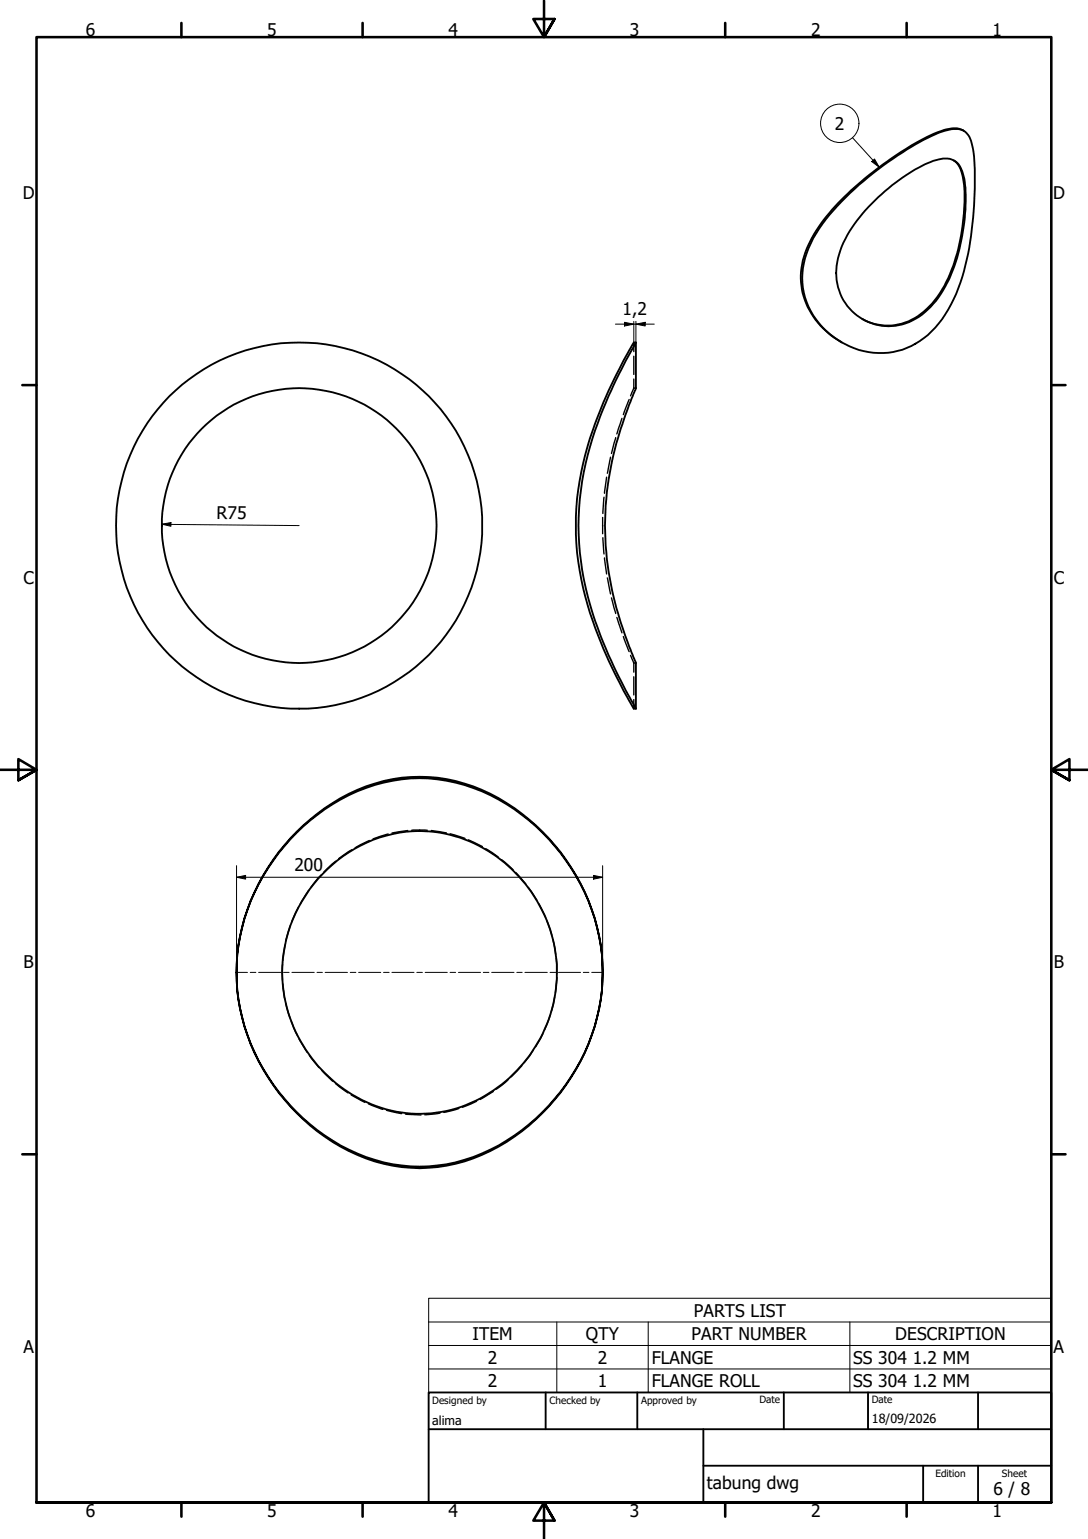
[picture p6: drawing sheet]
<svg xmlns="http://www.w3.org/2000/svg" width="297mm" height="420mm" viewBox="0 0 297 420" stroke-linecap="round" stroke-linejoin="round" font-family="sans-serif">
<!-- layer: Visible (ISO) -->
<g fill="none" stroke="#000" stroke-width=".51">
<path d="M263.1 35.7a6.7 6.7 0 0 0-6.2 .1 74.9 74.9 0 0 0-18.7 11.3 62 62 0 0 0-16.5 17.8 19.8 19.8 0 0 0 5.3 26.8l2.8 1.8M230.9 53.9a92.2 92.2 0 0 1 25.4-17.7 9.7 9.7 0 0 1 6.4-.7 5.4 5.4 0 0 1 2.8 4.5 79.3 79.3 0 0 1 .2 19.4 68.7 68.7 0 0 1-5.4 22.3 24.9 24.9 0 0 1-13.9 13.8 21.6 21.6 0 0 1-27.2-16.9 23 23 0 0 1 4.4-16.2l2.9-3.8zM239.8 53.8a45.8 45.8 0 0 1 15.7-10.1 5.3 5.3 0 0 1 6.1 1 14.8 14.8 0 0 1 2.1 8.4 54.7 54.7 0 0 1-5.6 25.1 19.3 19.3 0 0 1-12.7 10.6 14.5 14.5 0 0 1-16.3-19.4 37.3 37.3 0 0 1 10.7-15.6zM260.3 43.8a6.6 6.6 0 0 1 2.7 5.1 54.1 54.1 0 0 1-2.4 22.6 27.2 27.2 0 0 1-10.9 15.3 14.3 14.3 0 0 1-14.3 .2M173.6 93.5v.1a126.5 126.5 0 0 0-13.7 32.9 79.5 79.5 0 0 0 5.5 50.6 139.4 139.4 0 0 0 8.2 16.4M173.6 93.5h-.6a131.6 131.6 0 0 0-13.2 30.7 75.9 75.9 0 0 0 3.5 49.2 139.3 139.3 0 0 0 9.7 20.1h.6M173.6 93.5l-.1 12.7a98.1 98.1 0 0 0-8.3 37.3 97.8 97.8 0 0 0 8.4 37.5v12.5M81 227.1a47.9 47.9 0 0 1 33.6-15 47.1 47.1 0 0 1 31.8 13.3 54.2 54.2 0 0 1 17.6 47.4 56.2 56.2 0 0 1-34.8 43.5 43 43 0 0 1-40.6-6 55.8 55.8 0 0 1-24-44.8 55.3 55.3 0 0 1 28.4-47.2 43 43 0 0 1 45.3 1.3 55.3 55.3 0 0 1 26.2 45.9 55.3 55.3 0 0 1-26.2 45.9 43.5 43.5 0 0 1-49.7-1.4 55.3 55.3 0 0 1-24-44.5 54.3 54.3 0 0 1 16.4-38.4zM88.1 238.6a35.5 35.5 0 0 1 41.3-8.4 38.9 38.9 0 0 1 20.9 46.6 39.1 39.1 0 0 1-32.6 27.2 37.6 37.6 0 0 1-35.7-19.8 38 38 0 0 1 6.1-45.6z"/>
<circle cx="81.7" cy="143.5" r="50"/>
<circle cx="81.7" cy="143.5" r="37.5"/>
</g>
<!-- layer: Hidden (ISO) -->
<g fill="none" stroke="#000" stroke-width=".38">
<path d="M173 93.5v2.5M173 97.3v4.9M168.1 119.5l-1.2 4.3M169.8 114.2l-1.4 4.3M171.8 109.1l-1.6 4.1M173 106l-.9 2.1M173 106h.2M173 103.5v2.5M173.4 106h.2M164.9 135.7l-.3 4.5M165.6 130.3l-.6 4.4M166.7 124.8l-.9 4.4"/>
<path d="M164.5 141.3v4.4M164.6 146.8l.3 4.4M165 152.3l.6 4.4M165.8 157.8l.9 4.4M166.9 163.2l1.2 4.3M168.4 168.6l1.4 4.2M170.2 173.8l1.6 4.1M172.1 178.9l.9 2.1M173 181h.2M173 181v2.5M173 184.8v4.9M173 191v2.5"/>
<path d="M173.4 181h.2M87.7 238.9l-2.8 3.3M91.6 235.1l-3.2 3M96 232l-3.5 2.4M100.8 229.5l-3.8 1.9M106 227.7l-4.1 1.3M111.3 226.7l-4.3 .7M112.4 226.7h4.2M117.7 226.7l4.2 .7M122.9 227.6l4 1.3M127.9 229.3l3.8 1.8M132.6 231.7l3.5 2.3"/>
<path d="M136.9 234.7l3.2 2.8M140.8 238.2l2.8 3.2M77.9 257.9l-.7 4.3M79.2 252.7l-1.2 4.1M81.5 247.7l-1.9 4M84.3 243.1l-2.3 3.6M144.2 242.2l2.4 3.5M147.1 246.7l1.9 3.7M149.4 251.4l1.3 4M150.9 256.5l.8 4.1M77.2 263.3l-.1 4.3M77.2 268.6l.6 4.2"/>
<path d="M78 273.9l1.1 4M79.5 278.9l1.7 3.8M150.2 277.2l-1.5 4M151.4 272.1l-.9 4.1M151.8 261.6l.2 4.3M152 266.9l-.4 4.2M81.7 283.7l2.2 3.6M84.5 288.1l2.6 3.3M87.8 292.2l3 3M91.6 295.8l3.4 2.6M95.9 298.9l3.7 2.1M134.7 298l-3.6 2.1"/>
<path d="M138.8 294.7l-3.3 2.6M142.5 290.9l-2.9 3.1M145.6 286.7l-2.5 3.4M148.2 282.1l-2 3.7M100.6 301.3l3.9 1.6M105.5 303.1l4.2 .9M110.7 304.1l4.2 .3M120.1 303.9l-4.1 .4M125.3 302.6l-4.1 1.1M130.1 300.7l-3.9 1.6"/>
</g>
<!-- layer: Bend Centerline (ISO) -->
<g fill="none" stroke="#000" stroke-width=".27">
<path d="M64.6 265.5h3M68.3 265.5h1.5M70.6 265.5h6.1M77.4 265.5h1.5M79.7 265.5h6.1M86.6 265.5h1.4M88.8 265.5h6.1M95.6 265.5h1.6M97.9 265.5h6M104.7 265.5h1.5M107 265.5h6M113.8 265.5h1.5"/>
<path d="M116.1 265.5h6M122.9 265.5h1.5M125.2 265.5h6M132 265.5h1.5M134.2 265.5h6.1M141.1 265.5h1.5M143.3 265.5h6.1M150.2 265.5h1.5M152.5 265.5h6M159.3 265.5h1.5M161.5 265.5h3"/>
</g>
<!-- layer: Symbol (ISO) -->
<g fill="none" stroke="#000" stroke-width=".27">
<path d="M232.7 37.6l7.3 8M238 44.1l.8-.7 1.2 2.2zM117 360.9v-6.5h170v6.5M117 360.9h170v6.4M117 360.9v19.3h170v-12.9M117 367.3h170M117 373.7h170M152 360.9v19.3M177 360.9v19.3M232 360.9v19.3"/>
<circle cx="229.3" cy="33.7" r="5.2"/>
</g>
<!-- layer: Border (ISO) -->
<g fill="none" stroke="#000" stroke-width=".7">
<path d="M49.5 6.3v3.8M99 6.3v3.8M148.5 .2v9.9l-2.9-4.9h5.8l-2.9 4.9 2.9-4.9M198 6.3v3.8M247.5 6.3v3.8M6.1 105.1h3.9M287 105.1h3.9M0 210.2h10l-5-3v5.8l5-2.8-5 2.8M297 210.2h-10l5-3v5.8l-5-2.8 5 2.8M6.1 315.1h3.9M287 315.1h3.9M10 410.2v-400.1h277v400.1h-277h277"/>
<path d="M49.5 410.2v3.9M99 410.2v3.9M151.4 415.1l-2.9-4.9 2.9 4.9h-5.8l2.9-4.9v10M198 410.2v3.9M247.5 410.2v3.9"/>
</g>
<!-- layer: Title (ISO) -->
<path d="M117 380.2h170v30h-170zM117 390.2h170M149 380.2v10M174 380.2v10M192 390.2v20M214 380.2v10M237 380.2v10M267 380.2v10M192 400.2h95M252 400.2v10M267 400.2v10" fill="none" stroke="#000" stroke-width=".51"/>
<!-- layer: Dimension (ISO) -->
<path d="M168 88.5h10.6M170.5 88l2.5 .5-2.5 .5zM173 87.7v5.8M173.6 88.5l2.5-.5v1zM173.6 87.7v5.8M44.2 143.1l2.5-.4v1zM44.2 143.1l37.5 .4M64.6 239.5l2.5-.5v1zM64.6 239.5h99.9M64.6 236.3v29.2M162.1 239l2.4 .5-2.4 .5zM164.5 236.3v29.2" fill="none" stroke="#000" stroke-width=".27"/>
<g fill="#000">
<path d="M170.5 88l2.5 .5-2.5 .5z" fill-rule="evenodd"/>
<path d="M173.6 88.5l2.5-.5v1z" fill-rule="evenodd"/>
<path d="M44.2 143.1l2.5-.4v1z" fill-rule="evenodd"/>
<path d="M64.6 239.5l2.5-.5v1z" fill-rule="evenodd"/>
<path d="M162.1 239l2.4 .5-2.4 .5z" fill-rule="evenodd"/>
</g>
<!-- layer: Symbol (ISO) -->
<path d="M238 44.1l.8-.7 1.2 2.2z" fill-rule="evenodd" fill="#000"/>
<g font-size="4.8">
<text x="23.4" y="9.8">6</text>
<text x="73" y="9.8">5</text>
<text x="122.4" y="9.8">4</text>
<text x="172" y="9.8">3</text>
<text x="221.4" y="9.8">2</text>
<text x="271" y="9.8">1</text>
<text x="227.9" y="35.5">2</text>
<text x="6.2" y="54.4">D</text>
<text x="287.5" y="54.4">D</text>
<text x="170" y="86.1">1,2</text>
<text x="59.1" y="141.6" transform="rotate(1 59.1 141.6)">R75</text>
<text x="6.4" y="159.4">C</text>
<text x="287.7" y="159.4">C</text>
<text x="80.4" y="237.9">200</text>
<text x="6.4" y="264.4">B</text>
<text x="287.7" y="264.4">B</text>
<text x="189.4" y="359.5">PARTS LIST</text>
<text x="129" y="365.9">ITEM</text>
<text x="160" y="365.9">QTY</text>
<text x="188.8" y="365.9">PART NUMBER</text>
<text x="244.4" y="365.9">DESCRIPTION</text>
<text x="6.4" y="369.4">A</text>
<text x="287.7" y="369.4">A</text>
<text x="133.2" y="372.3">2</text>
<text x="163.2" y="372.3">2</text>
<text x="177.9" y="372.3">FLANGE</text>
<text x="232.9" y="372.3">SS 304</text>
<text x="249.2" y="372.3">1.2 MM</text>
<text x="133.2" y="378.8">2</text>
<text x="163.2" y="378.7">1</text>
<text x="177.9" y="378.8">FLANGE ROLL</text>
<text x="232.9" y="378.8">SS 304</text>
<text x="249.2" y="378.8">1.2 MM</text>
<text x="193" y="406.5">tabung dwg</text>
<text x="271.2" y="408.1">6 / 8</text>
<text x="23.4" y="414.1">6</text>
<text x="73" y="414.1">5</text>
<text x="122.4" y="414.1">4</text>
<text x="172" y="414.1">3</text>
<text x="221.4" y="414.1">2</text>
<text x="271" y="414.1">1</text>
</g>
<g font-size="3.4">
<text x="118" y="389.1">alima</text>
<text x="238" y="388.6">18/09/2026</text>
</g>
<g font-size="2.7">
<text x="118" y="383.3">Designed by</text>
<text x="150" y="383.3">Checked by</text>
<text x="175" y="383.3">Approved by</text>
<text x="207.3" y="383.1">Date</text>
<text x="238" y="383.1">Date</text>
<text x="255.4" y="403.3">Edition</text>
<text x="273.6" y="403.3">Sheet</text>
</g>
</svg>
